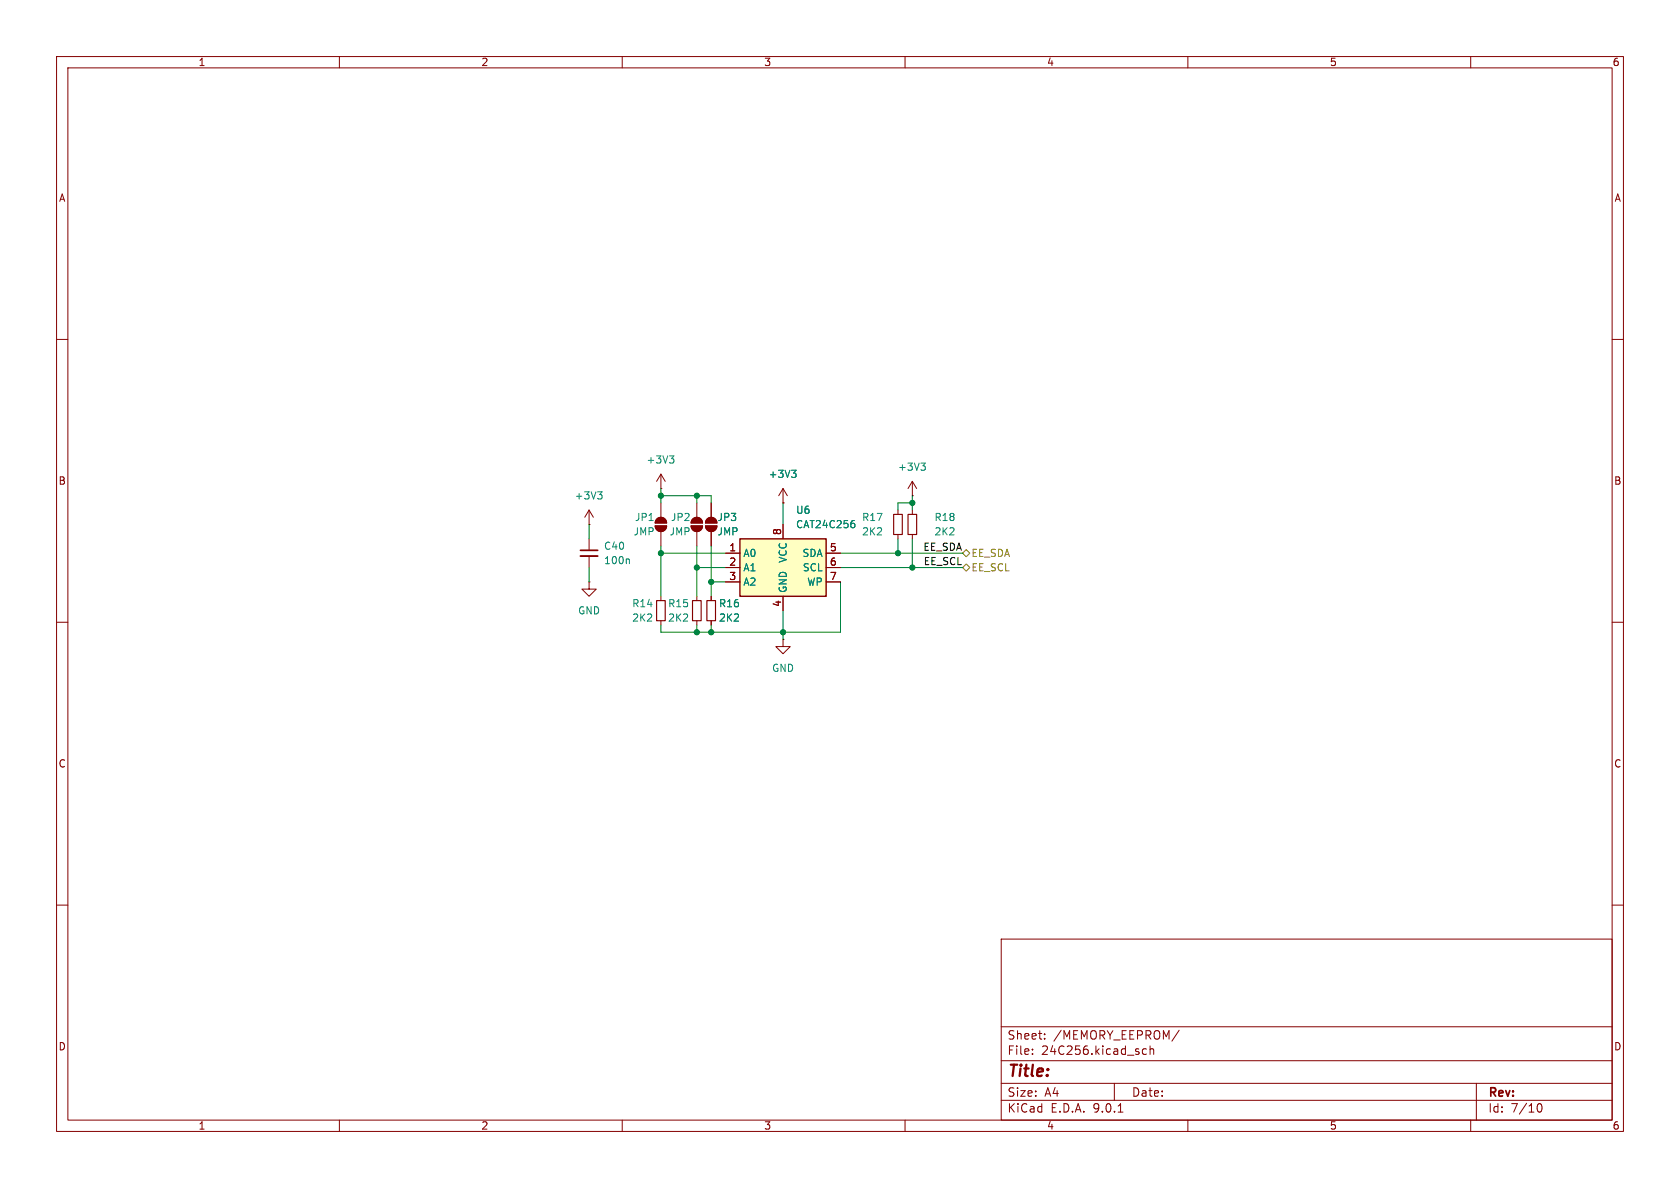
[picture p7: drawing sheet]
<svg xmlns="http://www.w3.org/2000/svg" width="297mm" height="210mm" viewBox="0 0 297 210" stroke-linecap="round" stroke-linejoin="round" font-family="sans-serif">
<path d="M0 0h297v210h-297z" fill="#fff" stroke="#fff" stroke-width=".18"/>
<g fill="none" stroke="#840000" stroke-width=".18">
<path d="M10 10h277v190h-277zM12 12h273v186h-273zM60 10v2M110 10v2M160 10v2M210 10v2M260 10v2M10 60h2M285 60h2M104.1 92.7h.1M104.1 90.2v2.5M104.1 95.3v2"/>
<path d="M104.1 98.3v2M104.1 90.2l-.7 1.2M104.1 90.2l.8 1.2M115.8 93h2.1a1.02 1.02 0 0 1-1.1 1 1.02 1.02 0 0 1-1-1zM116.1 91.7a1.02 1.02 0 0 1 1.1-.2 1.02 1.02 0 0 1 .7 1h-2.1zM116.8 86.4h.1M116.8 83.8v2.6M116.8 88.9v2.5M116.8 94v2.5M116.8 83.8l-.7 1.3M116.8 83.8l.8 1.3M122.2 93h2a1.02 1.02 0 0 1-1 1 1.02 1.02 0 0 1-1-1z"/>
<path d="M122.5 91.7a1.02 1.02 0 0 1 1.1-.2 1.02 1.02 0 0 1 .6 1h-2zM123.2 88.9v2.5M123.2 94v2.5M158.7 90.2v.7M158.7 94.5v.8M161.3 87.6h.1M161.3 85.1l-.8 1.3M161.3 85.1l.8 1.3M161.3 85.1v2.5M10 110h2M104.1 102.9v1.2h1.3l-1.3 1.3-1.2-1.3h1.2M104.1 102.9h.1"/>
<path d="M138.4 113v1.3h1.3l-1.3 1.3-1.2-1.3h1.2M138.4 113h.1M285 110h2M10 160h2M177 166h108v32h-108zM285 160h2M60 198v2M110 198v2M160 198v2M177 194.5h108M177 191.5h108M177 187.5h108"/>
<path d="M177 181.5h108M182.5 186.3v.1M182.5 185.5v.1M184.7 183.6v.1M184.7 182.8v.1M197 191.5v3M197.7 196.6h.8M202.7 185.5l-.5-.1-.2 .3v.4l.1 .2h.6M203.3 185.5l.2-.1 .4 .1 .1 .9M203.3 184.9v1.5M208.5 182.1l-1.3 2M210 198v2"/>
<path d="M260 198v2M261 191.5v6.5M271.7 195.7l.2-.5 .2-.1a.81 .81 0 0 1 .6 .6 .81 .81 0 0 1-.3 .8h-.4l-.3-.5"/>
</g>
<path d="M105.7 86.9h.7l-.4 .5M106.2 87.4l.2 .3v.3l-.2 .2M111.1 98.8l.2 .2v.6M118.4 80.6h.7l-.4 .5M118.9 81.1l.2 .2v.3l-.2 .3M162.8 81.9h.8l-.4 .4M163.3 82.3l.3 .3v.3l-.3 .2" fill="none" stroke="#008484" stroke-width=".18"/>
<path d="M102.6 97.3h3.1" fill="none" stroke="#840000" stroke-width=".3"/>
<path d="M102.6 98.3h3.1" fill="none" stroke="#840000" stroke-width=".33"/>
<g fill="#840000" stroke="#840000" stroke-width=".18">
<path d="M115.8 93h2.1a1.02 1.02 0 0 1-1.1 1 1.02 1.02 0 0 1-1-1z"/>
<path d="M116.1 91.7a1.02 1.02 0 0 1 1.1-.2 1.02 1.02 0 0 1 .7 1h-2.1z"/>
<path d="M122.2 93h2a1.02 1.02 0 0 1-1 1 1.02 1.02 0 0 1-1-1z"/>
<path d="M122.5 91.7a1.02 1.02 0 0 1 1.1-.2 1.02 1.02 0 0 1 .6 1h-2z"/>
</g>
<path d="M158 90.9h1.5v3.6h-1.5z" fill="none" stroke="#840000" stroke-width=".2"/>
<path d="M130.8 95.3h15.2v10.1h-15.2z" fill="#ffffc2"/>
<path d="M130.8 95.3h15.2v10.1h-15.2z" fill="none" stroke="#840000" stroke-width=".25"/>
<g fill="none" stroke="#840000" stroke-width=".18">
<path d="M124.7 93h2a1.02 1.02 0 0 1-1 1 1.02 1.02 0 0 1-1-1zM125 91.7a1.02 1.02 0 0 1 1.1-.2 1.02 1.02 0 0 1 .6 1h-2zM125.7 88.9v2.5M125.7 94v2.5M128.3 97.8h2.5M138.4 88.9h.1M138.4 86.4v2.5M138.4 92.7v2.6M138.4 86.4l-.7 1.2M138.4 86.4l.8 1.2M146 97.8h2.6M161.3 90.2v.7"/>
<path d="M161.3 94.5v.8M116.8 105.4v.8M116.8 109.7v.8M123.2 105.4v.8M123.2 109.7v.8M125.7 105.4v.8M125.7 109.7v.8M128.3 100.3h2.5M128.3 102.9h2.5M138.4 105.4v2.6M146 100.3h2.6M146 102.9h2.6"/>
</g>
<path d="M139.9 83.1h.8l-.4 .5M140.5 83.6l.2 .3v.3l-.2 .2M150.8 92h.2M150.9 92.5l.2 .2v.3l-.2 .3" fill="none" stroke="#008484" stroke-width=".18"/>
<g fill="#840000" stroke="#840000" stroke-width=".18">
<path d="M124.7 93h2a1.02 1.02 0 0 1-1 1 1.02 1.02 0 0 1-1-1z"/>
<path d="M125 91.7a1.02 1.02 0 0 1 1.1-.2 1.02 1.02 0 0 1 .6 1h-2z"/>
</g>
<path d="M160.5 90.9h1.6v3.6h-1.6zM116.1 106.2h1.5v3.5h-1.5zM122.4 106.2h1.6v3.5h-1.6zM125 106.2h1.5v3.5h-1.5z" fill="none" stroke="#840000" stroke-width=".2"/>
<path d="M170.2 97.8l.6-.6 .6 .6-.6 .6zM170.2 100.3l.6-.6 .6 .6-.6 .7z" fill="none" stroke="#848400" stroke-width=".18"/>
<g fill="none" stroke="#008400" stroke-width=".18">
<path d="M104.1 92.7v2.6M116.8 86.4v2.5M116.8 96.5v8.9M116.8 87.6h8.9v1.3M116.8 97.8h11.5M123.2 87.6v1.3M123.2 96.5v8.9M125.7 96.5v8.9M138.4 88.9v3.8M148.6 97.8h21.6M158.7 95.3v2.5M161.3 87.6v2.6"/>
<path d="M161.3 95.3v5M161.3 88.9h-2.6v1.3M104.1 100.3v2.6M123.2 110.5v1.3M123.2 100.3h5.1M125.7 110.5v1.3M125.7 102.9h2.6M138.4 108v5M148.6 102.9v8.9h-31.8v-1.3M148.6 100.3h21.6"/>
</g>
<g fill="#008400" stroke="#008400" stroke-width=".18">
<circle cx="116.8" cy="97.8" r=".46"/>
<circle cx="116.8" cy="87.6" r=".46"/>
<circle cx="125.7" cy="102.9" r=".46"/>
<circle cx="138.4" cy="111.8" r=".46"/>
<circle cx="123.2" cy="100.3" r=".46"/>
<circle cx="123.2" cy="111.8" r=".46"/>
<circle cx="125.7" cy="111.8" r=".46"/>
<circle cx="123.2" cy="87.6" r=".46"/>
<circle cx="158.7" cy="97.8" r=".46"/>
<circle cx="161.3" cy="88.9" r=".46"/>
<circle cx="161.3" cy="100.3" r=".46"/>
</g>
<text font-size="2.8" fill="#840000" x="178" y="190.9">Title:</text>
<g font-size="2.1" fill="#840000">
<text x="178" y="184">Sheet:</text>
<text x="186.2" y="184">/MEMORY_EEPROM/</text>
<text x="178" y="186.7">File:</text>
<text x="184.1" y="186.7">24C256.kicad_sch</text>
<text x="178" y="196.9">KiCad</text>
<text x="178" y="194.1">Size:</text>
<text x="184.7" y="194.1">A4</text>
<text x="185.7" y="196.9">E.D.A.</text>
<text x="193.3" y="196.9">9.0.1</text>
<text x="200" y="194.1">Date:</text>
<text x="263" y="194.3">Rev:</text>
<text x="263" y="196.9">Id:</text>
<text x="267.1" y="196.9">7/10</text>
</g>
<g font-size="1.8" fill="#840000">
<text x="35" y="11.9">1</text>
<text x="85" y="11.9">2</text>
<text x="135" y="11.9">3</text>
<text x="185" y="11.9">4</text>
<text x="235" y="11.9">5</text>
<text x="285" y="11.9">6</text>
<text x="10.3" y="35.9">A</text>
<text x="285.3" y="35.9">A</text>
<text x="10.3" y="85.9">B</text>
<text x="285.3" y="85.9">B</text>
<text x="138.2" y="94.7" transform="rotate(-90 138.2 94.7)">8</text>
<text x="128.8" y="97.5">1</text>
<text x="128.8" y="100.1">2</text>
<text x="146.6" y="97.5">5</text>
<text x="146.6" y="100.1">6</text>
<text x="128.8" y="102.6">3</text>
<text x="138.2" y="107.4" transform="rotate(-90 138.2 107.4)">4</text>
<text x="146.6" y="102.6">7</text>
<text x="10.3" y="135.9">C</text>
<text x="285.3" y="135.9">C</text>
<text x="10.3" y="185.9">D</text>
<text x="285.3" y="185.9">D</text>
<text x="35" y="199.9">1</text>
<text x="85" y="199.9">2</text>
<text x="135" y="199.9">3</text>
<text x="185" y="199.9">4</text>
<text x="235" y="199.9">5</text>
<text x="285" y="199.9">6</text>
</g>
<g font-size="1.8" fill="#008484">
<text x="114.2" y="82.1">+3V3</text>
<text x="158.6" y="83.4">+3V3</text>
<text x="101.5" y="88.5">+3V3</text>
<text x="135.8" y="84.7">+3V3</text>
<text x="111.9" y="94.8">JMP</text>
<text x="112.2" y="92.3">JP1</text>
<text x="118.3" y="94.8">JMP</text>
<text x="118.5" y="92.3">JP2</text>
<text x="126.8" y="92.3">JP3</text>
<text x="126.8" y="94.8">JMP</text>
<text x="140.6" y="93.6">CAT24C256</text>
<text x="140.6" y="91">U6</text>
<text x="152.3" y="92.3">R17</text>
<text x="152.3" y="94.8">2K2</text>
<text x="165.1" y="92.3">R18</text>
<text x="165.1" y="94.8">2K2</text>
<text x="106.7" y="99.9">100n</text>
<text x="106.7" y="97.4">C40</text>
<text x="131.3" y="98.7">A0</text>
<text x="131.3" y="101.2">A1</text>
<text x="139.3" y="99.6" transform="rotate(-90 139.3 99.6)">VCC</text>
<text x="141.8" y="98.7">SDA</text>
<text x="141.8" y="101.2">SCL</text>
<text x="111.7" y="107.5">R14</text>
<text x="118" y="107.5">R15</text>
<text x="127" y="107.5">R16</text>
<text x="131.3" y="103.7">A2</text>
<text x="139.3" y="104.9" transform="rotate(-90 139.3 104.9)">GND</text>
<text x="142.6" y="103.7">WP</text>
<text x="102.1" y="108.8">GND</text>
<text x="111.7" y="110.1">2K2</text>
<text x="118" y="110.1">2K2</text>
<text x="127" y="110.1">2K2</text>
<text x="136.4" y="119">GND</text>
</g>
<g font-size="1.8">
<text x="163.1" y="97.4">EE_SDA</text>
<text x="163.2" y="100">EE_SCL</text>
</g>
<g font-size="1.8" fill="#848400">
<text x="171.6" y="98.7">EE_SDA</text>
<text x="171.6" y="101.2">EE_SCL</text>
</g>
</svg>
